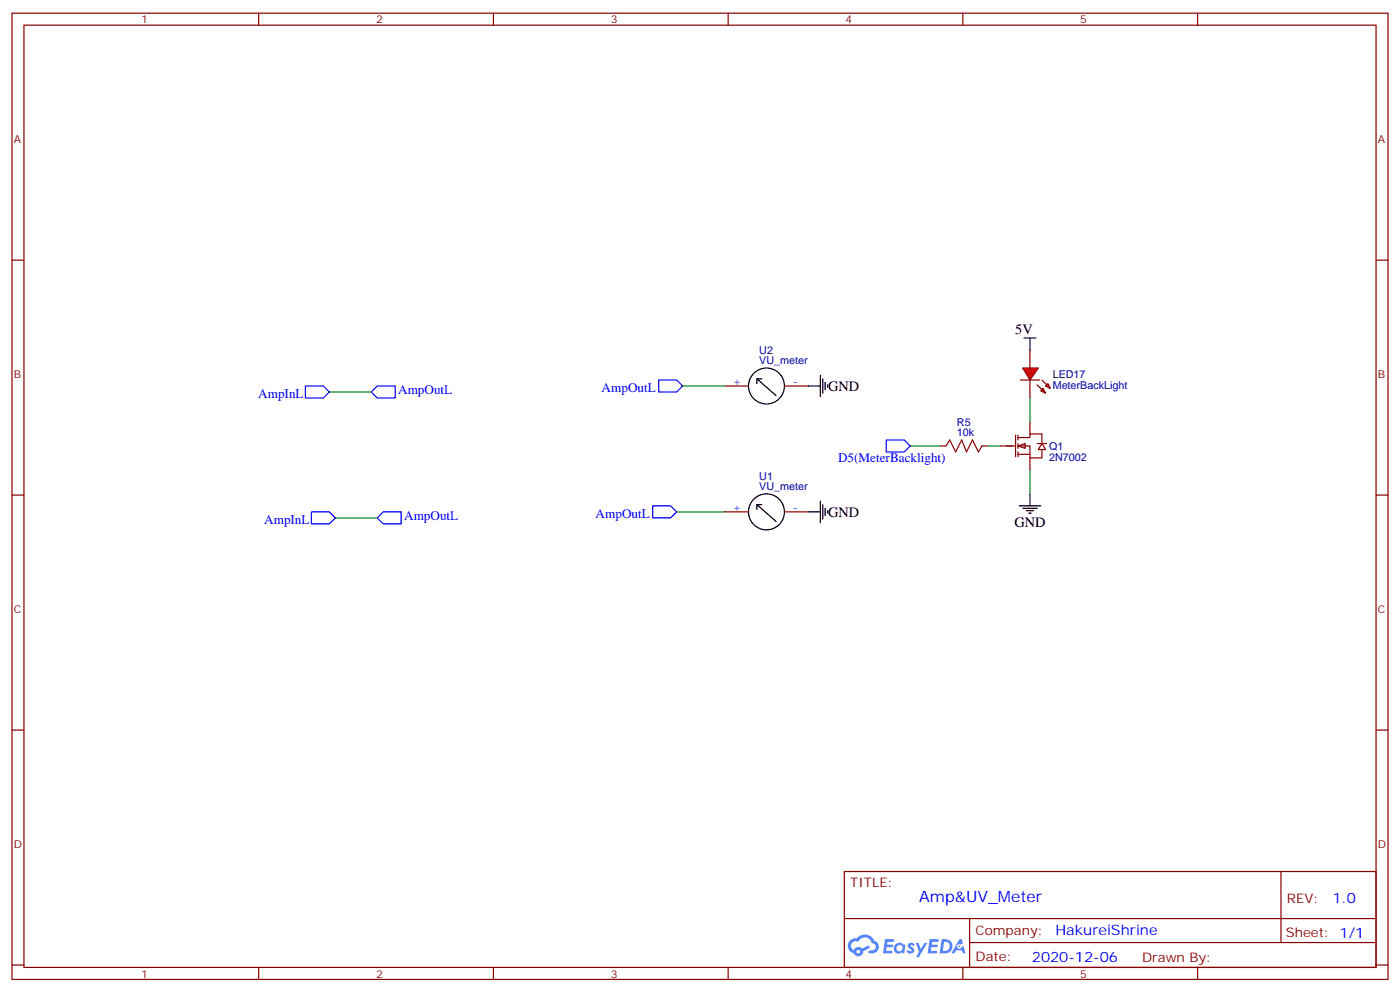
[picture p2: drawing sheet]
<svg xmlns="http://www.w3.org/2000/svg" width="412mm" height="292mm" viewBox="0 0 412 292" stroke-linecap="round" stroke-linejoin="round" font-family="sans-serif">
<g fill="none" stroke="#870000" stroke-width=".35">
<path d="M3.5 3.9h405.4v284.3h-405.4zM7.1 7.4h398.2v277.3h-398.2zM76.2 3.9v3.5M145.3 3.9v3.5M214.5 3.9v3.5M283.6 3.9v3.5M352.8 3.9v3.5M3.5 76.6h3.6M405.3 76.6h3.6M3.5 145.7h3.6M405.3 145.7h3.6M3.5 214.8h3.6"/>
<path d="M405.3 214.8h3.6M248.7 256.5h156.6v28.2h-156.6zM377.3 256.5v20.9M248.7 270.3h156.5M285.6 277.4h119.6M285.6 270.3v14.1M3.5 284h3.6M76.2 284.7v3.5M145.3 284.7v3.5M214.5 284.7v3.5M283.6 284.7v3.5M352.8 284.7v3.5"/>
<path d="M405.3 284h3.6"/>
</g>
<g fill="#5487ff">
<path d="M267.7 277.6a1.22 1.22 0 0 1 1.7 .3l-.4 .6a.47 .47 0 0 0-.3-.4 .47 .47 0 0 0-.5 .2l.1 .2a1.14 1.14 0 0 1 .8 1.8 1.14 1.14 0 0 1-1.9-.1l-.2-.1 .5-.6 .7 .4a.29 .29 0 0 0 .3-.2 .29 .29 0 0 0-.2-.3 1.04 1.04 0 0 1-.6-1.8z"/>
<path d="M260.7 276.4h2.4l.3 .2-.2 .5h-1.8l-.1 .9h1.5l.3 .4-.3 .3h-1.6l-.2 1.1 1.7 .1 .2 .3-.2 .3-2.6 .1z"/>
<path d="M273.8 276.4h2.4l.3 .2-.1 .5h-1.8l-.2 .9h1.6l.3 .4-.4 .3h-1.6l-.1 1.1 1.7 .1 .2 .3-.2 .3h-2.6z"/>
<path d="M282.6 276.4h.7l.3 1.3-.6 .3a.69 .69 0 0 0-1 .2 .69 .69 0 0 0 .4 1 .69 .69 0 0 0 .9-.6l.5-.3 .6 2.2h-.8l-.2-.8h-1.8l-.5 .8h-.8z"/>
<path d="M269.8 277.5h.8l.6 1.8 1.1-1.8h.9l-2.6 4.2h-.8l.9-1.6z"/>
<path d="M277.4 276.4l-.6 4.2h1.3a2.11 2.11 0 0 0 2.5-2.2 2.11 2.11 0 0 0-2.5-2zM278.1 277.1a1.39 1.39 0 0 1 1.7 1.5 1.39 1.39 0 0 1-1.8 1.2h-.3z"/>
<path d="M263.7 278a1.54 1.54 0 0 0-.1 2.2 1.54 1.54 0 0 0 2.2 .1l.6 .3 .3-2.3-.2-.3h-.4a1.49 1.49 0 0 0-2.4 0zM264 279a.94 .94 0 0 1 1.8 0 .94 .94 0 0 1-1.8 0z"/>
<path d="M250.4 276.8a2.18 2.18 0 0 0 1.1 3.7 1.44 1.44 0 0 0 1.6 .9 1.44 1.44 0 0 0 1.2-1.5l2-1-.5-.7-1.9 1a1.47 1.47 0 0 0-2.4 .4 1.39 1.39 0 0 1-.7-1.9 1.39 1.39 0 0 1 2-.5 2.12 2.12 0 0 1 2.2-1.3 2.12 2.12 0 0 1 1.9 1.7 1.14 1.14 0 0 1 1.1 1.4 1.14 1.14 0 0 1-1.7 .7 .43 .43 0 0 0-.5 .4 .43 .43 0 0 0 .4 .5 1.98 1.98 0 0 0 2.5-1.3 1.98 1.98 0 0 0-1.2-2.5 3.1 3.1 0 0 0-5.3-.7l-.9 .1zM252.3 280.1a.55 .55 0 0 1 1.1 0 .55 .55 0 0 1-1.1 0z"/>
<circle cx="282.6" cy="278.5" r=".26"/>
</g>
<path d="M90 113.6h5.2l1.8 1.8-1.8 1.7h-5.2zM109.4 115.4l1.7-1.8h5.3v3.5h-5.3zM194 111.8h5.3l1.8 1.8-1.8 1.8h-5.3zM91.7 150.6h5.3l1.8 1.8-1.8 1.8h-5.3zM111.1 152.4l1.8-1.8h5.3v3.6h-5.3zM192.3 148.9h5.3l1.7 1.7-1.7 1.8h-5.3z" fill="none" stroke="#00f" stroke-width=".35"/>
<path d="M97 115.4h12.4M201.1 113.6h12.3M98.8 152.4h12.3M199.3 150.6h14.1" fill="none" stroke="#008700" stroke-width=".35"/>
<g fill="none" stroke="#000" stroke-width=".35">
<path d="M223 111.5v1.4M224.4 111.5h-1.4l5.6 4.9M238.1 113.6h3.6M241.7 110.4v6.4M242.4 111.5v4.2M243.1 112.5v2.2M243.8 113.2v.7M223 148.5v1.4M224.4 148.5h-1.4l5.6 5M238.1 150.6h3.6M241.7 147.5v6.3M242.4 148.5v4.3"/>
<path d="M243.1 149.6v2.1M243.8 150.3v.7"/>
<circle cx="225.8" cy="113.6" r="5.3"/>
<circle cx="225.8" cy="150.6" r="5.3"/>
</g>
<path d="M213.4 113.6h7.1M231.1 113.6h7M213.4 150.6h7.1M231.1 150.6h7" fill="none" stroke="#870000" stroke-width=".35"/>
<g fill="#fff" stroke="#870000" stroke-width=".35">
<path d="M299.9 131.2l2.1-.7v1.4z"/>
<path d="M306.9 130.5l1.1 1.8h-2.1z"/>
</g>
<path d="M294.6 131.2h4.6M299.2 128.1v6.3M299.9 128.8h3.5v-1.1h3.5v2.8M299.9 131.2h3.5v3.6h3.5v-2.5M299.9 133.7h3.5M299.9 128.1v1.4M299.9 130.5v1.4M299.9 133v1.4M303.4 124.2v3.5M303.4 134.8v3.5M305.5 130.5h2.8" fill="none" stroke="#870000" stroke-width=".35"/>
<path d="M261.1 129.5h5.2l1.8 1.7-1.8 1.8h-5.2z" fill="none" stroke="#00f" stroke-width=".35"/>
<path d="M303.4 117.1v7.1M303.4 138.3v7" fill="none" stroke="#008700" stroke-width=".35"/>
<path d="M300.2 148.9h6.4M301.3 149.6h4.2M302.3 150.3h2.1M303 151h.7M303.4 145.3v3.6" fill="none" stroke="#000" stroke-width=".35"/>
<g fill="#f00" stroke="#870000" stroke-width=".35">
<path d="M301.3 108.3h4.6l-2.5 3.5z"/>
<path d="M300.6 111.8h5.6z"/>
</g>
<g fill="#870000" stroke="#870000" stroke-width=".35">
<path d="M306.9 111.8l1.4 1.4z"/>
<path d="M305.5 113.2l1.4 1.5z"/>
</g>
<g fill="#f00" stroke="#870000" stroke-width=".35">
<path d="M308 113.6l.7-.7 .7 1.4z"/>
<path d="M307.3 114.3l.7 1.4-1.4-.7z"/>
</g>
<path d="M303.4 103v5.3M303.4 111.8v5.3M276.9 131.2h1.8M289.3 131.2h1.7" fill="none" stroke="#870000" stroke-width=".35"/>
<path d="M301.6 99.5h3.6M303.4 99.5v3.5" fill="none" stroke="#000" stroke-width=".35"/>
<path d="M278.7 131.2l1.1-1.7 1.7 3.5 1.8-3.5 1.4 3.5 1.8-3.5 1.7 3.5 1.1-1.8" fill="none" stroke="#a10000" stroke-width=".35"/>
<path d="M268.1 131.2h8.8M291 131.2h3.6" fill="none" stroke="#008700" stroke-width=".35"/>
<text font-size="4.6" fill="#00f" x="270.8" y="265.5">Amp&amp;UV_Meter</text>
<g font-size="4.2">
<text x="299" y="98.4">5V</text>
<text x="243.9" y="115">GND</text>
<text x="243.9" y="152">GND</text>
<text x="298.8" y="155">GND</text>
</g>
<g font-size="4.2" fill="#00f">
<text x="392.5" y="265.7">1.0</text>
<text x="310.9" y="275.3">HakureiShrine</text>
<text x="304" y="283.1">2020-12-06</text>
</g>
<g font-size="3.9" fill="#00f">
<text x="76.1" y="117.1">AmpInL</text>
<text x="117.3" y="116.1">AmpOutL</text>
<text x="177.2" y="115.3">AmpOutL</text>
<text x="246.9" y="136">D5(MeterBacklight)</text>
<text x="77.8" y="154.2">AmpInL</text>
<text x="119.1" y="153.1">AmpOutL</text>
<text x="175.5" y="152.4">AmpOutL</text>
</g>
<g font-size="3.9" fill="#800">
<text x="250.5" y="261.1">TITLE:</text>
<text x="379.1" y="265.7">REV:</text>
<text x="287.4" y="275.3">Company:</text>
<text x="378.7" y="275.9">Sheet: 1/1</text>
<text x="287.4" y="282.9">Date:</text>
<text x="336.4" y="283">Drawn By:</text>
</g>
<g font-size="3.2" fill="#800">
<text x="41.6" y="6.9">1</text>
<text x="110.8" y="6.9">2</text>
<text x="179.9" y="6.9">3</text>
<text x="249.1" y="6.9">4</text>
<text x="318.2" y="6.9">5</text>
<text x="4.1" y="42">A</text>
<text x="405.9" y="42">A</text>
<text x="4.1" y="111.1">B</text>
<text x="405.9" y="111.1">B</text>
<text x="4.1" y="180.3">C</text>
<text x="405.9" y="180.3">C</text>
<text x="4.1" y="249.4">D</text>
<text x="405.9" y="249.4">D</text>
<text x="41.6" y="287.7">1</text>
<text x="110.8" y="287.7">2</text>
<text x="179.9" y="287.7">3</text>
<text x="249.1" y="287.7">4</text>
<text x="318.2" y="287.7">5</text>
</g>
<g font-size="3.2" fill="#000080">
<text x="223.7" y="107.2">VU_meter</text>
<text x="223.7" y="104.1">U2</text>
<text x="310.1" y="111.2">LED17</text>
<text x="310.1" y="114.4">MeterBackLight</text>
<text x="281.9" y="125.3">R5</text>
<text x="281.9" y="128.4">10k</text>
<text x="309" y="135.6">2N7002</text>
<text x="309" y="132.4">Q1</text>
<text x="223.7" y="141.1">U1</text>
<text x="223.7" y="144.3">VU_meter</text>
</g>
<g font-size="3.2" fill="#00f">
<text x="215.9" y="113.2">+</text>
<text x="233.5" y="113.2">-</text>
<text x="215.9" y="150.3">+</text>
<text x="233.5" y="150.3">-</text>
</g>
</svg>
